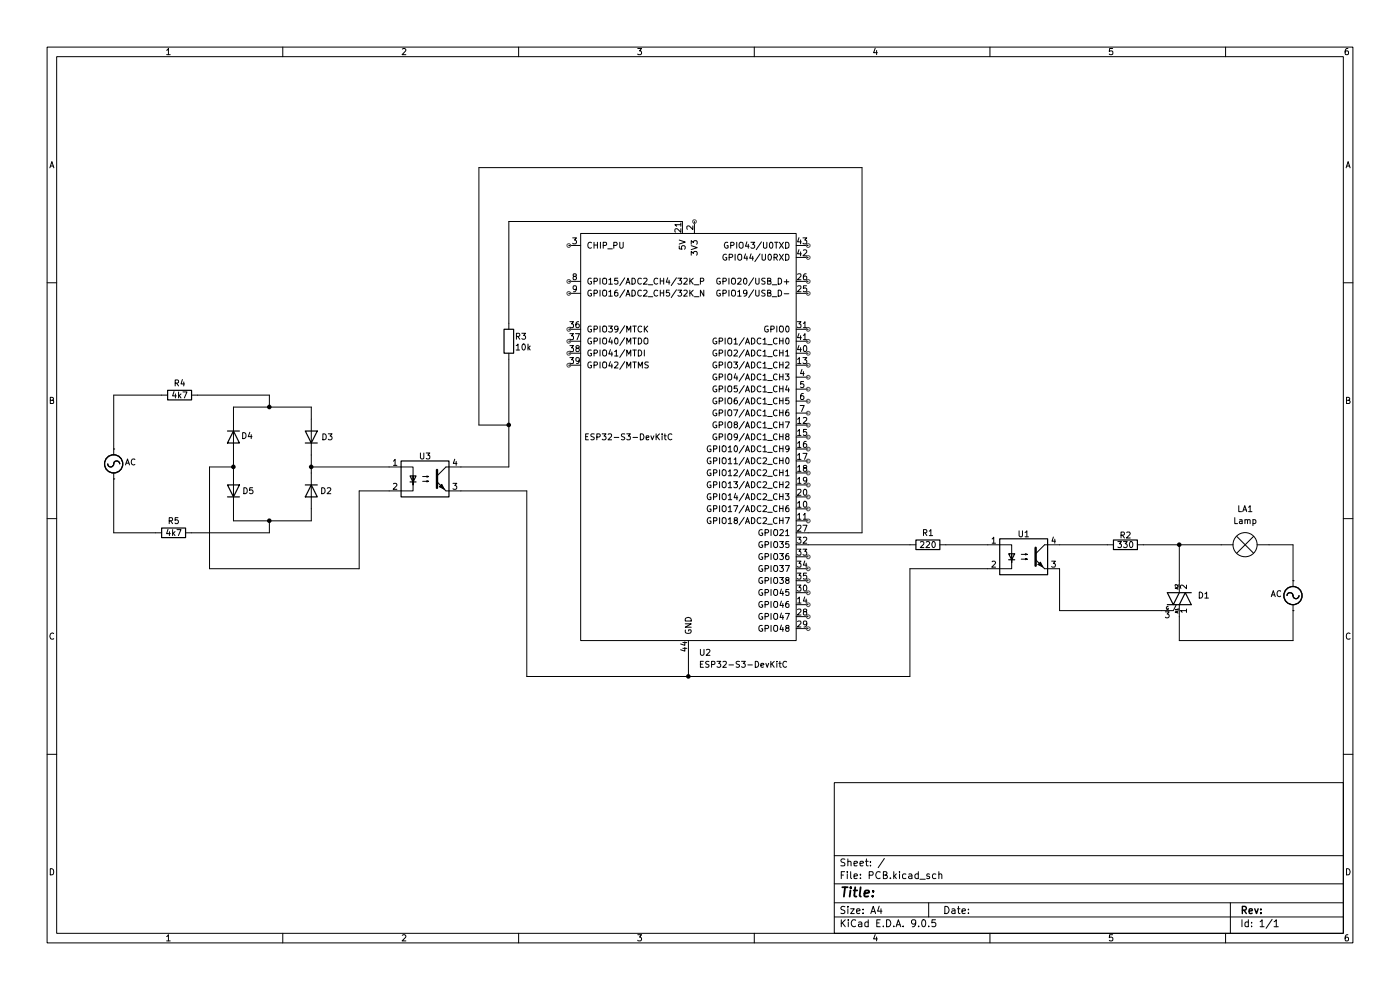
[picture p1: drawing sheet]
(kicad_sch
 (version 20250114)
 (generator "eeschema")
 (generator_version "9.0")
 (paper "A4")
 (lib_symbols
  (symbol "Device:Lamp"
   (pin_numbers (hide yes))
   (pin_names
    (offset 0.0254) (hide yes)) (exclude_from_sim no) (in_bom yes) (on_board yes)
   (property "Reference" "LA" (at 0.635 3.81 0) (effects (font (size 1.27 1.27)) (justify left)))
   (property "Value" "Lamp" (at 0.635 -3.81 0) (effects (font (size 1.27 1.27)) (justify left)))
   (property "Footprint" "" (at 0 2.54 90) (effects (font (size 1.27 1.27)) (hide yes)))
   (property "Datasheet" "~" (at 0 2.54 90) (effects (font (size 1.27 1.27)) (hide yes)))
   (property "Description" "Lamp" (at 0 0 0) (effects (font (size 1.27 1.27)) (hide yes)))
   (symbol "Lamp_0_1"
    (polyline (pts (xy -1.778 1.778) (xy 1.778 -1.778)) (stroke (width 0) (type default)) (fill (type none)))
    (circle (center 0 0) (radius 2.54) (stroke (width 0) (type default)) (fill (type none)))
    (polyline (pts (xy 1.778 1.778) (xy -1.778 -1.778)) (stroke (width 0) (type default)) (fill (type none))))
   (symbol "Lamp_1_1"
    (pin passive line (at 0 5.08 270) (length 2.54) (name "+" (effects (font (size 1.27 1.27)))) (number "2" (effects (font (size 1.27 1.27)))))
    (pin passive line (at 0 -5.08 90) (length 2.54) (name "-" (effects (font (size 1.27 1.27)))) (number "1" (effects (font (size 1.27 1.27))))))
   (embedded_fonts no))
  (symbol "Device:R"
   (pin_numbers (hide yes))
   (pin_names
    (offset 0)) (exclude_from_sim no) (in_bom yes) (on_board yes)
   (property "Reference" "R" (at 2.032 0 90) (effects (font (size 1.27 1.27))))
   (property "Value" "R" (at 0 0 90) (effects (font (size 1.27 1.27))))
   (property "Footprint" "" (at -1.778 0 90) (effects (font (size 1.27 1.27)) (hide yes)))
   (property "Datasheet" "~" (at 0 0 0) (effects (font (size 1.27 1.27)) (hide yes)))
   (property "Description" "Resistor" (at 0 0 0) (effects (font (size 1.27 1.27)) (hide yes)))
   (symbol "R_0_1"
    (rectangle (start -1.016 -2.54) (end 1.016 2.54) (stroke (width 0.254) (type default)) (fill (type none))))
   (symbol "R_1_1"
    (pin passive line (at 0 3.81 270) (length 1.27) (name "~" (effects (font (size 1.27 1.27)))) (number "1" (effects (font (size 1.27 1.27)))))
    (pin passive line (at 0 -3.81 90) (length 1.27) (name "~" (effects (font (size 1.27 1.27)))) (number "2" (effects (font (size 1.27 1.27))))))
   (embedded_fonts no))
  (symbol "Diode:1N4004"
   (pin_numbers (hide yes))
   (pin_names (hide yes)) (exclude_from_sim no) (in_bom yes) (on_board yes)
   (property "Reference" "D" (at 0 2.54 0) (effects (font (size 1.27 1.27))))
   (property "Value" "1N4004" (at 0 -2.54 0) (effects (font (size 1.27 1.27))))
   (property "Footprint" "Diode_THT:D_DO-41_SOD81_P10.16mm_Horizontal" (at 0 -4.445 0) (effects (font (size 1.27 1.27)) (hide yes)))
   (property "Datasheet" "http://www.vishay.com/docs/88503/1n4001.pdf" (at 0 0 0) (effects (font (size 1.27 1.27)) (hide yes)))
   (property "Description" "400V 1A General Purpose Rectifier Diode, DO-41" (at 0 0 0) (effects (font (size 1.27 1.27)) (hide yes)))
   (property "Sim.Device" "D" (at 0 0 0) (effects (font (size 1.27 1.27)) (hide yes)))
   (property "Sim.Pins" "1=K 2=A" (at 0 0 0) (effects (font (size 1.27 1.27)) (hide yes)))
   (symbol "1N4004_0_1"
    (polyline (pts (xy -1.27 1.27) (xy -1.27 -1.27)) (stroke (width 0.254) (type default)) (fill (type none)))
    (polyline (pts (xy 1.27 1.27) (xy 1.27 -1.27) (xy -1.27 0) (xy 1.27 1.27)) (stroke (width 0.254) (type default)) (fill (type none)))
    (polyline (pts (xy 1.27 0) (xy -1.27 0)) (stroke (width 0) (type default)) (fill (type none))))
   (symbol "1N4004_1_1"
    (pin passive line (at -3.81 0 0) (length 2.54) (name "K" (effects (font (size 1.27 1.27)))) (number "1" (effects (font (size 1.27 1.27)))))
    (pin passive line (at 3.81 0 180) (length 2.54) (name "A" (effects (font (size 1.27 1.27)))) (number "2" (effects (font (size 1.27 1.27))))))
   (embedded_fonts no))
  (symbol "Isolator:Optocoupler_DC_PhotoNPN_AKEC" (exclude_from_sim no) (in_bom yes) (on_board yes)
   (property "Reference" "U" (at -5.08 5.08 0) (effects (font (size 1.27 1.27)) (justify left)))
   (property "Value" "Optocoupler_DC_PhotoNPN_AKEC" (at 0 5.08 0) (effects (font (size 1.27 1.27)) (justify left)))
   (property "Footprint" "" (at -5.08 -5.08 0) (effects (font (size 1.27 1.27)
    (italic yes)) (justify left) (hide yes)))
   (property "Datasheet" "~" (at 0 0 0) (effects (font (size 1.27 1.27)) (justify left) (hide yes)))
   (property "Description" "Generic DC optocoupler with NPN phototransistor output, pins order: anode/cathode/emitter/collector" (at 0 0 0) (effects (font (size 1.27 1.27)) (hide yes)))
   (symbol "Optocoupler_DC_PhotoNPN_AKEC_0_1"
    (rectangle (start -5.08 3.81) (end 5.08 -3.81) (stroke (width 0.254) (type default)) (fill (type background)))
    (polyline (pts (xy -5.08 2.54) (xy -2.54 2.54) (xy -2.54 -1.27) (xy -2.54 0.635)) (stroke (width 0) (type default)) (fill (type none)))
    (polyline (pts (xy -3.175 -0.635) (xy -1.905 -0.635)) (stroke (width 0.254) (type default)) (fill (type none)))
    (polyline (pts (xy -2.54 -0.635) (xy -2.54 -2.54) (xy -5.08 -2.54)) (stroke (width 0) (type default)) (fill (type none)))
    (polyline (pts (xy -2.54 -0.635) (xy -3.175 0.635) (xy -1.905 0.635) (xy -2.54 -0.635)) (stroke (width 0.254) (type default)) (fill (type none)))
    (polyline (pts (xy -0.508 0.508) (xy 0.762 0.508) (xy 0.381 0.381) (xy 0.381 0.635) (xy 0.762 0.508)) (stroke (width 0) (type default)) (fill (type none)))
    (polyline (pts (xy -0.508 -0.508) (xy 0.762 -0.508) (xy 0.381 -0.635) (xy 0.381 -0.381) (xy 0.762 -0.508)) (stroke (width 0) (type default)) (fill (type none)))
    (polyline (pts (xy 2.54 1.905) (xy 2.54 -1.905)) (stroke (width 0.508) (type default)) (fill (type none)))
    (polyline (pts (xy 2.54 0.635) (xy 4.445 2.54)) (stroke (width 0) (type default)) (fill (type none)))
    (polyline (pts (xy 3.048 -1.651) (xy 3.556 -1.143) (xy 4.064 -2.159) (xy 3.048 -1.651)) (stroke (width 0) (type default)) (fill (type outline)))
    (polyline (pts (xy 4.445 2.54) (xy 5.08 2.54)) (stroke (width 0) (type default)) (fill (type none)))
    (polyline (pts (xy 4.445 -2.54) (xy 2.54 -0.635)) (stroke (width 0) (type default)) (fill (type outline)))
    (polyline (pts (xy 4.445 -2.54) (xy 5.08 -2.54)) (stroke (width 0) (type default)) (fill (type none))))
   (symbol "Optocoupler_DC_PhotoNPN_AKEC_1_1"
    (pin passive line (at -7.62 2.54 0) (length 2.54) (name "~" (effects (font (size 1.27 1.27)))) (number "1" (effects (font (size 1.27 1.27)))))
    (pin passive line (at -7.62 -2.54 0) (length 2.54) (name "~" (effects (font (size 1.27 1.27)))) (number "2" (effects (font (size 1.27 1.27)))))
    (pin passive line (at 7.62 2.54 180) (length 2.54) (name "~" (effects (font (size 1.27 1.27)))) (number "4" (effects (font (size 1.27 1.27)))))
    (pin passive line (at 7.62 -2.54 180) (length 2.54) (name "~" (effects (font (size 1.27 1.27)))) (number "3" (effects (font (size 1.27 1.27))))))
   (embedded_fonts no))
  (symbol "PCM_Espressif:ESP32-S3-DevKitC"
   (pin_names
    (offset 1.016)) (exclude_from_sim no) (in_bom yes) (on_board yes)
   (property "Reference" "U" (at -22.86 48.26 0) (effects (font (size 1.27 1.27)) (justify left)))
   (property "Value" "ESP32-S3-DevKitC" (at -22.86 45.72 0) (effects (font (size 1.27 1.27)) (justify left)))
   (property "Footprint" "PCM_Espressif:ESP32-S3-DevKitC" (at 0 -57.15 0) (effects (font (size 1.27 1.27)) (hide yes)))
   (property "Datasheet" "" (at -59.69 -2.54 0) (effects (font (size 1.27 1.27)) (hide yes)))
   (property "Description" "ESP32-S3-DevKitC" (at 0 0 0) (effects (font (size 1.27 1.27)) (hide yes)))
   (symbol "ESP32-S3-DevKitC_0_0"
    (text "ESP32-S3-DevKitC" (at -12.7 0 0) (effects (font (size 1.27 1.27))))
    (pin bidirectional line (at -25.4 15.24 0) (length 2.54) (name "GPIO42/MTMS" (effects (font (size 1.27 1.27)))) (number "39" (effects (font (size 1.27 1.27)))))
    (pin power_in line (at 0 -45.72 90) (length 2.54) (name "GND" (effects (font (size 1.27 1.27)))) (number "44" (effects (font (size 1.27 1.27)))))
    (pin bidirectional line (at 25.4 40.64 180) (length 2.54) (name "GPIO43/U0TXD" (effects (font (size 1.27 1.27)))) (number "43" (effects (font (size 1.27 1.27)))))
    (pin bidirectional line (at 25.4 38.1 180) (length 2.54) (name "GPIO44/U0RXD" (effects (font (size 1.27 1.27)))) (number "42" (effects (font (size 1.27 1.27)))))
    (pin bidirectional line (at 25.4 20.32 180) (length 2.54) (name "GPIO1/ADC1_CH0" (effects (font (size 1.27 1.27)))) (number "41" (effects (font (size 1.27 1.27)))))
    (pin bidirectional line (at 25.4 17.78 180) (length 2.54) (name "GPIO2/ADC1_CH1" (effects (font (size 1.27 1.27)))) (number "40" (effects (font (size 1.27 1.27)))))
    (pin bidirectional line (at 25.4 -10.16 180) (length 2.54) (name "GPIO13/ADC2_CH2" (effects (font (size 1.27 1.27)))) (number "19" (effects (font (size 1.27 1.27)))))
    (pin bidirectional line (at 25.4 -35.56 180) (length 2.54) (name "GPIO46" (effects (font (size 1.27 1.27)))) (number "14" (effects (font (size 1.27 1.27))))))
   (symbol "ESP32-S3-DevKitC_0_1"
    (rectangle (start -22.86 43.18) (end 22.86 -43.18) (stroke (width 0) (type default)) (fill (type background)))
    (pin power_in line (at 1.27 45.72 270) (length 2.54) (name "3V3" (effects (font (size 1.27 1.27)))) (number "2" (effects (font (size 1.27 1.27))))))
   (symbol "ESP32-S3-DevKitC_1_1"
    (pin input line (at -25.4 40.64 0) (length 2.54) (name "CHIP_PU" (effects (font (size 1.27 1.27)))) (number "3" (effects (font (size 1.27 1.27)))))
    (pin bidirectional line (at -25.4 33.02 0) (length 2.54) (name "GPIO15/ADC2_CH4/32K_P" (effects (font (size 1.27 1.27)))) (number "8" (effects (font (size 1.27 1.27)))))
    (pin bidirectional line (at -25.4 30.48 0) (length 2.54) (name "GPIO16/ADC2_CH5/32K_N" (effects (font (size 1.27 1.27)))) (number "9" (effects (font (size 1.27 1.27)))))
    (pin bidirectional line (at -25.4 22.86 0) (length 2.54) (name "GPIO39/MTCK" (effects (font (size 1.27 1.27)))) (number "36" (effects (font (size 1.27 1.27)))))
    (pin bidirectional line (at -25.4 20.32 0) (length 2.54) (name "GPIO40/MTDO" (effects (font (size 1.27 1.27)))) (number "37" (effects (font (size 1.27 1.27)))))
    (pin bidirectional line (at -25.4 17.78 0) (length 2.54) (name "GPIO41/MTDI" (effects (font (size 1.27 1.27)))) (number "38" (effects (font (size 1.27 1.27)))))
    (pin power_in line (at -1.27 45.72 270) (length 2.54) (name "5V" (effects (font (size 1.27 1.27)))) (number "21" (effects (font (size 1.27 1.27)))))
    (pin passive line (at 0 -45.72 90) (length 2.54) (hide yes) (name "GND" (effects (font (size 1.27 1.27)))) (number "22" (effects (font (size 1.27 1.27)))))
    (pin passive line (at 0 -45.72 90) (length 2.54) (hide yes) (name "GND" (effects (font (size 1.27 1.27)))) (number "23" (effects (font (size 1.27 1.27)))))
    (pin passive line (at 0 -45.72 90) (length 2.54) (hide yes) (name "GND" (effects (font (size 1.27 1.27)))) (number "24" (effects (font (size 1.27 1.27)))))
    (pin passive line (at 1.27 45.72 270) (length 2.54) (hide yes) (name "3V3" (effects (font (size 1.27 1.27)))) (number "1" (effects (font (size 1.27 1.27)))))
    (pin bidirectional line (at 25.4 33.02 180) (length 2.54) (name "GPIO20/USB_D+" (effects (font (size 1.27 1.27)))) (number "26" (effects (font (size 1.27 1.27)))))
    (pin bidirectional line (at 25.4 30.48 180) (length 2.54) (name "GPIO19/USB_D-" (effects (font (size 1.27 1.27)))) (number "25" (effects (font (size 1.27 1.27)))))
    (pin bidirectional line (at 25.4 22.86 180) (length 2.54) (name "GPIO0" (effects (font (size 1.27 1.27)))) (number "31" (effects (font (size 1.27 1.27)))))
    (pin bidirectional line (at 25.4 15.24 180) (length 2.54) (name "GPIO3/ADC1_CH2" (effects (font (size 1.27 1.27)))) (number "13" (effects (font (size 1.27 1.27)))))
    (pin bidirectional line (at 25.4 12.7 180) (length 2.54) (name "GPIO4/ADC1_CH3" (effects (font (size 1.27 1.27)))) (number "4" (effects (font (size 1.27 1.27)))))
    (pin bidirectional line (at 25.4 10.16 180) (length 2.54) (name "GPIO5/ADC1_CH4" (effects (font (size 1.27 1.27)))) (number "5" (effects (font (size 1.27 1.27)))))
    (pin bidirectional line (at 25.4 7.62 180) (length 2.54) (name "GPIO6/ADC1_CH5" (effects (font (size 1.27 1.27)))) (number "6" (effects (font (size 1.27 1.27)))))
    (pin bidirectional line (at 25.4 5.08 180) (length 2.54) (name "GPIO7/ADC1_CH6" (effects (font (size 1.27 1.27)))) (number "7" (effects (font (size 1.27 1.27)))))
    (pin bidirectional line (at 25.4 2.54 180) (length 2.54) (name "GPIO8/ADC1_CH7" (effects (font (size 1.27 1.27)))) (number "12" (effects (font (size 1.27 1.27)))))
    (pin bidirectional line (at 25.4 0 180) (length 2.54) (name "GPIO9/ADC1_CH8" (effects (font (size 1.27 1.27)))) (number "15" (effects (font (size 1.27 1.27)))))
    (pin bidirectional line (at 25.4 -2.54 180) (length 2.54) (name "GPIO10/ADC1_CH9" (effects (font (size 1.27 1.27)))) (number "16" (effects (font (size 1.27 1.27)))))
    (pin bidirectional line (at 25.4 -5.08 180) (length 2.54) (name "GPIO11/ADC2_CH0" (effects (font (size 1.27 1.27)))) (number "17" (effects (font (size 1.27 1.27)))))
    (pin bidirectional line (at 25.4 -7.62 180) (length 2.54) (name "GPIO12/ADC2_CH1" (effects (font (size 1.27 1.27)))) (number "18" (effects (font (size 1.27 1.27)))))
    (pin bidirectional line (at 25.4 -12.7 180) (length 2.54) (name "GPIO14/ADC2_CH3" (effects (font (size 1.27 1.27)))) (number "20" (effects (font (size 1.27 1.27)))))
    (pin bidirectional line (at 25.4 -15.24 180) (length 2.54) (name "GPIO17/ADC2_CH6" (effects (font (size 1.27 1.27)))) (number "10" (effects (font (size 1.27 1.27)))))
    (pin bidirectional line (at 25.4 -17.78 180) (length 2.54) (name "GPIO18/ADC2_CH7" (effects (font (size 1.27 1.27)))) (number "11" (effects (font (size 1.27 1.27)))))
    (pin bidirectional line (at 25.4 -20.32 180) (length 2.54) (name "GPIO21" (effects (font (size 1.27 1.27)))) (number "27" (effects (font (size 1.27 1.27)))))
    (pin bidirectional line (at 25.4 -22.86 180) (length 2.54) (name "GPIO35" (effects (font (size 1.27 1.27)))) (number "32" (effects (font (size 1.27 1.27)))))
    (pin bidirectional line (at 25.4 -25.4 180) (length 2.54) (name "GPIO36" (effects (font (size 1.27 1.27)))) (number "33" (effects (font (size 1.27 1.27)))))
    (pin bidirectional line (at 25.4 -27.94 180) (length 2.54) (name "GPIO37" (effects (font (size 1.27 1.27)))) (number "34" (effects (font (size 1.27 1.27)))))
    (pin bidirectional line (at 25.4 -30.48 180) (length 2.54) (name "GPIO38" (effects (font (size 1.27 1.27)))) (number "35" (effects (font (size 1.27 1.27)))))
    (pin bidirectional line (at 25.4 -33.02 180) (length 2.54) (name "GPIO45" (effects (font (size 1.27 1.27)))) (number "30" (effects (font (size 1.27 1.27)))))
    (pin bidirectional line (at 25.4 -38.1 180) (length 2.54) (name "GPIO47" (effects (font (size 1.27 1.27)))) (number "28" (effects (font (size 1.27 1.27)))))
    (pin bidirectional line (at 25.4 -40.64 180) (length 2.54) (name "GPIO48" (effects (font (size 1.27 1.27)))) (number "29" (effects (font (size 1.27 1.27))))))
   (embedded_fonts no))
  (symbol "Triac_Thyristor:Generic_Triac_A1A2G"
   (pin_names
    (offset 0)) (exclude_from_sim no) (in_bom yes) (on_board yes)
   (property "Reference" "D" (at 3.175 0.635 0) (effects (font (size 1.27 1.27)) (justify left)))
   (property "Value" "Generic_Triac_A1A2G" (at 3.175 -1.27 0) (effects (font (size 1.27 1.27)) (justify left)))
   (property "Footprint" "" (at 1.905 0.635 90) (effects (font (size 1.27 1.27)) (hide yes)))
   (property "Datasheet" "~" (at 0 0 90) (effects (font (size 1.27 1.27)) (hide yes)))
   (property "Description" "Triode for alternating current, anode1/anode2/gate" (at 0 0 0) (effects (font (size 1.27 1.27)) (hide yes)))
   (symbol "Generic_Triac_A1A2G_0_1"
    (polyline (pts (xy -2.54 1.27) (xy 2.54 1.27)) (stroke (width 0.254) (type default)) (fill (type none)))
    (polyline (pts (xy -2.54 1.27) (xy -1.27 -1.27) (xy 0 1.27)) (stroke (width 0.254) (type default)) (fill (type none)))
    (polyline (pts (xy -2.54 -1.27) (xy 2.54 -1.27)) (stroke (width 0.254) (type default)) (fill (type none)))
    (polyline (pts (xy -1.27 -2.54) (xy -0.635 -1.27)) (stroke (width 0) (type default)) (fill (type none)))
    (polyline (pts (xy 0 -1.27) (xy 1.27 1.27) (xy 2.54 -1.27)) (stroke (width 0.254) (type default)) (fill (type none))))
   (symbol "Generic_Triac_A1A2G_1_1"
    (pin input line (at -3.81 -2.54 0) (length 2.54) (name "G" (effects (font (size 0.635 0.635)))) (number "3" (effects (font (size 1.27 1.27)))))
    (pin passive line (at 0 3.81 270) (length 2.54) (name "A2" (effects (font (size 0.635 0.635)))) (number "2" (effects (font (size 1.27 1.27)))))
    (pin passive line (at 0 -3.81 90) (length 2.54) (name "A1" (effects (font (size 0.635 0.635)))) (number "1" (effects (font (size 1.27 1.27))))))
   (embedded_fonts no))
  (symbol "power:AC"
   (power)
   (pin_numbers (hide yes))
   (pin_names
    (offset 0) (hide yes)) (exclude_from_sim no) (in_bom yes) (on_board yes)
   (property "Reference" "#PWR" (at 0 -2.54 0) (effects (font (size 1.27 1.27)) (hide yes)))
   (property "Value" "AC" (at 0 6.35 0) (effects (font (size 1.27 1.27))))
   (property "Footprint" "" (at 0 0 0) (effects (font (size 1.27 1.27)) (hide yes)))
   (property "Datasheet" "" (at 0 0 0) (effects (font (size 1.27 1.27)) (hide yes)))
   (property "Description" "Power symbol creates a global label with name \"AC\"" (at 0 0 0) (effects (font (size 1.27 1.27)) (hide yes)))
   (symbol "AC_0_1"
    (arc (start -1.27 3.175) (mid -0.635 3.8073) (end 0 3.175) (stroke (width 0.254) (type default)) (fill (type none)))
    (circle (center 0 3.175) (radius 1.905) (stroke (width 0.254) (type default)) (fill (type none)))
    (polyline (pts (xy 0 0) (xy 0 1.27)) (stroke (width 0) (type default)) (fill (type none)))
    (arc (start 1.27 3.175) (mid 0.635 2.5427) (end 0 3.175) (stroke (width 0.254) (type default)) (fill (type none))))
   (symbol "AC_1_1"
    (pin power_in line (at 0 0 90) (length 0) (name "~" (effects (font (size 1.27 1.27)))) (number "1" (effects (font (size 1.27 1.27))))))
   (embedded_fonts no)))
 (junction
  (at 146.05 143.51)
  (diameter 0)
  (color 0 0 0 0))
 (junction
  (at 250.19 115.57)
  (diameter 0)
  (color 0 0 0 0))
 (junction
  (at 57.15 110.49)
  (diameter 0)
  (color 0 0 0 0))
 (junction
  (at 107.95 90.17)
  (diameter 0)
  (color 0 0 0 0))
 (junction
  (at 66.04 99.06)
  (diameter 0)
  (color 0 0 0 0))
 (junction
  (at 57.15 86.36)
  (diameter 0)
  (color 0 0 0 0))
 (junction
  (at 49.53 99.06)
  (diameter 0)
  (color 0 0 0 0))
 (wire
  (pts (xy 49.53 110.49) (xy 57.15 110.49))
  (stroke (width 0) (type default)))
 (wire
  (pts (xy 107.95 76.2) (xy 107.95 90.17))
  (stroke (width 0) (type default)))
 (wire
  (pts (xy 250.19 115.57) (xy 250.19 123.19))
  (stroke (width 0) (type default)))
 (wire
  (pts (xy 24.13 95.25) (xy 24.13 83.82))
  (stroke (width 0) (type default)))
 (wire
  (pts (xy 144.78 46.99) (xy 107.95 46.99))
  (stroke (width 0) (type default)))
 (wire
  (pts (xy 242.57 115.57) (xy 250.19 115.57))
  (stroke (width 0) (type default)))
 (wire
  (pts (xy 193.04 120.65) (xy 209.55 120.65))
  (stroke (width 0) (type default)))
 (wire
  (pts (xy 274.32 115.57) (xy 274.32 123.19))
  (stroke (width 0) (type default)))
 (wire
  (pts (xy 171.45 115.57) (xy 193.04 115.57))
  (stroke (width 0) (type default)))
 (wire
  (pts (xy 57.15 113.03) (xy 40.64 113.03))
  (stroke (width 0) (type default)))
 (wire
  (pts (xy 57.15 110.49) (xy 66.04 110.49))
  (stroke (width 0) (type default)))
 (wire
  (pts (xy 66.04 110.49) (xy 66.04 107.95))
  (stroke (width 0) (type default)))
 (wire
  (pts (xy 24.13 113.03) (xy 33.02 113.03))
  (stroke (width 0) (type default)))
 (wire
  (pts (xy 49.53 99.06) (xy 49.53 96.52))
  (stroke (width 0) (type default)))
 (wire
  (pts (xy 76.2 104.14) (xy 76.2 120.65))
  (stroke (width 0) (type default)))
 (wire
  (pts (xy 66.04 99.06) (xy 66.04 100.33))
  (stroke (width 0) (type default)))
 (wire
  (pts (xy 111.76 143.51) (xy 146.05 143.51))
  (stroke (width 0) (type default)))
 (wire
  (pts (xy 107.95 46.99) (xy 107.95 68.58))
  (stroke (width 0) (type default)))
 (wire
  (pts (xy 200.66 115.57) (xy 209.55 115.57))
  (stroke (width 0) (type default)))
 (wire
  (pts (xy 76.2 120.65) (xy 44.45 120.65))
  (stroke (width 0) (type default)))
 (wire
  (pts (xy 66.04 86.36) (xy 57.15 86.36))
  (stroke (width 0) (type default)))
 (wire
  (pts (xy 146.05 143.51) (xy 146.05 138.43))
  (stroke (width 0) (type default)))
 (wire
  (pts (xy 193.04 120.65) (xy 193.04 143.51))
  (stroke (width 0) (type default)))
 (wire
  (pts (xy 44.45 99.06) (xy 49.53 99.06))
  (stroke (width 0) (type default)))
 (wire
  (pts (xy 246.38 129.54) (xy 224.79 129.54))
  (stroke (width 0) (type default)))
 (wire
  (pts (xy 101.6 35.56) (xy 101.6 90.17))
  (stroke (width 0) (type default)))
 (wire
  (pts (xy 24.13 101.6) (xy 24.13 113.03))
  (stroke (width 0) (type default)))
 (wire
  (pts (xy 269.24 115.57) (xy 274.32 115.57))
  (stroke (width 0) (type default)))
 (wire
  (pts (xy 57.15 83.82) (xy 41.91 83.82))
  (stroke (width 0) (type default)))
 (wire
  (pts (xy 259.08 115.57) (xy 250.19 115.57))
  (stroke (width 0) (type default)))
 (wire
  (pts (xy 101.6 90.17) (xy 107.95 90.17))
  (stroke (width 0) (type default)))
 (wire
  (pts (xy 66.04 96.52) (xy 66.04 99.06))
  (stroke (width 0) (type default)))
 (wire
  (pts (xy 49.53 107.95) (xy 49.53 110.49))
  (stroke (width 0) (type default)))
 (wire
  (pts (xy 57.15 83.82) (xy 57.15 86.36))
  (stroke (width 0) (type default)))
 (wire
  (pts (xy 250.19 135.89) (xy 274.32 135.89))
  (stroke (width 0) (type default)))
 (wire
  (pts (xy 224.79 115.57) (xy 234.95 115.57))
  (stroke (width 0) (type default)))
 (wire
  (pts (xy 44.45 120.65) (xy 44.45 99.06))
  (stroke (width 0) (type default)))
 (wire
  (pts (xy 82.55 104.14) (xy 76.2 104.14))
  (stroke (width 0) (type default)))
 (wire
  (pts (xy 111.76 104.14) (xy 111.76 143.51))
  (stroke (width 0) (type default)))
 (wire
  (pts (xy 66.04 99.06) (xy 82.55 99.06))
  (stroke (width 0) (type default)))
 (wire
  (pts (xy 171.45 113.03) (xy 182.88 113.03))
  (stroke (width 0) (type default)))
 (wire
  (pts (xy 107.95 90.17) (xy 107.95 99.06))
  (stroke (width 0) (type default)))
 (wire
  (pts (xy 250.19 130.81) (xy 250.19 135.89))
  (stroke (width 0) (type default)))
 (wire
  (pts (xy 24.13 83.82) (xy 34.29 83.82))
  (stroke (width 0) (type default)))
 (wire
  (pts (xy 182.88 35.56) (xy 182.88 113.03))
  (stroke (width 0) (type default)))
 (wire
  (pts (xy 66.04 88.9) (xy 66.04 86.36))
  (stroke (width 0) (type default)))
 (wire
  (pts (xy 49.53 86.36) (xy 49.53 88.9))
  (stroke (width 0) (type default)))
 (wire
  (pts (xy 57.15 113.03) (xy 57.15 110.49))
  (stroke (width 0) (type default)))
 (wire
  (pts (xy 97.79 99.06) (xy 107.95 99.06))
  (stroke (width 0) (type default)))
 (wire
  (pts (xy 224.79 129.54) (xy 224.79 120.65))
  (stroke (width 0) (type default)))
 (wire
  (pts (xy 182.88 35.56) (xy 101.6 35.56))
  (stroke (width 0) (type default)))
 (wire
  (pts (xy 146.05 143.51) (xy 193.04 143.51))
  (stroke (width 0) (type default)))
 (wire
  (pts (xy 49.53 100.33) (xy 49.53 99.06))
  (stroke (width 0) (type default)))
 (wire
  (pts (xy 97.79 104.14) (xy 111.76 104.14))
  (stroke (width 0) (type default)))
 (wire
  (pts (xy 57.15 86.36) (xy 49.53 86.36))
  (stroke (width 0) (type default)))
 (wire
  (pts (xy 274.32 129.54) (xy 274.32 135.89))
  (stroke (width 0) (type default)))
 (symbol
  (lib_id "Diode:1N4004")
  (at 49.53 104.14 270)
  (mirror x)
  (unit 1)
  (exclude_from_sim no)
  (in_bom yes)
  (on_board yes)
  (dnp no)
  (property "Reference" "D5" (at 51.308 104.14 90) (effects (font (size 1.27 1.27)) (justify left)))
  (property "Value" "1N4004" (at 52.07 102.8701 90) (effects (font (size 1.27 1.27)) (justify left) (hide yes)))
  (property "Footprint" "Diode_THT:D_DO-41_SOD81_P10.16mm_Horizontal" (at 45.085 104.14 0) (effects (font (size 1.27 1.27)) (hide yes)))
  (property "Datasheet" "http://www.vishay.com/docs/88503/1n4001.pdf" (at 49.53 104.14 0) (effects (font (size 1.27 1.27)) (hide yes)))
  (property "Description" "400V 1A General Purpose Rectifier Diode, DO-41" (at 49.53 104.14 0) (effects (font (size 1.27 1.27)) (hide yes)))
  (property "Sim.Device" "D" (at 49.53 104.14 0) (effects (font (size 1.27 1.27)) (hide yes)))
  (property "Sim.Pins" "1=K 2=A" (at 49.53 104.14 0) (effects (font (size 1.27 1.27)) (hide yes)))
  (pin "2")
  (pin "1"))
 (symbol
  (lib_id "Device:R")
  (at 38.1 83.82 270)
  (mirror x)
  (unit 1)
  (exclude_from_sim no)
  (in_bom yes)
  (on_board yes)
  (dnp no)
  (property "Reference" "R4" (at 38.1 81.28 90) (effects (font (size 1.27 1.27))))
  (property "Value" "4k7" (at 38.1 83.82 90) (effects (font (size 1.27 1.27))))
  (property "Footprint" "" (at 38.1 85.598 90) (effects (font (size 1.27 1.27)) (hide yes)))
  (property "Datasheet" "~" (at 38.1 83.82 0) (effects (font (size 1.27 1.27)) (hide yes)))
  (property "Description" "Resistor" (at 38.1 83.82 0) (effects (font (size 1.27 1.27)) (hide yes)))
  (pin "2")
  (pin "1"))
 (symbol
  (lib_id "power:AC")
  (at 24.13 101.6 0)
  (mirror y)
  (unit 1)
  (exclude_from_sim no)
  (in_bom no)
  (on_board yes)
  (dnp no)
  (property "Reference" "#PWR02" (at 24.13 104.14 0) (effects (font (size 1.27 1.27)) (hide yes)))
  (property "Value" "AC" (at 27.686 98.044 0) (effects (font (size 1.27 1.27))))
  (property "Footprint" "" (at 24.13 101.6 0) (effects (font (size 1.27 1.27)) (hide yes)))
  (property "Datasheet" "" (at 24.13 101.6 0) (effects (font (size 1.27 1.27)) (hide yes)))
  (property "Description" "Power symbol creates a global label with name \"AC\"" (at 24.13 101.6 0) (effects (font (size 1.27 1.27)) (hide yes)))
  (pin "1"))
 (symbol
  (lib_id "Isolator:Optocoupler_DC_PhotoNPN_AKEC")
  (at 90.17 101.6 0)
  (unit 1)
  (exclude_from_sim no)
  (in_bom yes)
  (on_board yes)
  (dnp no)
  (property "Reference" "U3" (at 90.17 96.774 0) (effects (font (size 1.27 1.27))))
  (property "Value" "Optocoupler_DC_PhotoNPN_AKEC" (at 90.17 95.25 0) (effects (font (size 1.27 1.27)) (hide yes)))
  (property "Footprint" "" (at 85.09 106.68 0) (effects (font (size 1.27 1.27)
    (italic yes)) (justify left) (hide yes)))
  (property "Datasheet" "~" (at 90.17 101.6 0) (effects (font (size 1.27 1.27)) (justify left) (hide yes)))
  (property "Description" "Generic DC optocoupler with NPN phototransistor output, pins order: anode/cathode/emitter/collector" (at 90.17 101.6 0) (effects (font (size 1.27 1.27)) (hide yes)))
  (pin "2")
  (pin "4")
  (pin "1")
  (pin "3"))
 (symbol
  (lib_id "power:AC")
  (at 24.13 95.25 0)
  (mirror x)
  (unit 1)
  (exclude_from_sim no)
  (in_bom no)
  (on_board yes)
  (dnp no)
  (fields_autoplaced yes)
  (property "Reference" "#PWR03" (at 24.13 92.71 0) (effects (font (size 1.27 1.27)) (hide yes)))
  (property "Value" "AC" (at 24.13 102.87 0) (effects (font (size 1.27 1.27)) (hide yes)))
  (property "Footprint" "" (at 24.13 95.25 0) (effects (font (size 1.27 1.27)) (hide yes)))
  (property "Datasheet" "" (at 24.13 95.25 0) (effects (font (size 1.27 1.27)) (hide yes)))
  (property "Description" "Power symbol creates a global label with name \"AC\"" (at 24.13 95.25 0) (effects (font (size 1.27 1.27)) (hide yes)))
  (pin "1"))
 (symbol
  (lib_id "Device:R")
  (at 196.85 115.57 90)
  (unit 1)
  (exclude_from_sim no)
  (in_bom yes)
  (on_board yes)
  (dnp no)
  (property "Reference" "R1" (at 196.85 113.03 90) (effects (font (size 1.27 1.27))))
  (property "Value" "220" (at 196.85 115.57 90) (effects (font (size 1.27 1.27))))
  (property "Footprint" "" (at 196.85 117.348 90) (effects (font (size 1.27 1.27)) (hide yes)))
  (property "Datasheet" "~" (at 196.85 115.57 0) (effects (font (size 1.27 1.27)) (hide yes)))
  (property "Description" "Resistor" (at 196.85 115.57 0) (effects (font (size 1.27 1.27)) (hide yes)))
  (pin "2")
  (pin "1"))
 (symbol
  (lib_id "Diode:1N4004")
  (at 66.04 104.14 90)
  (mirror x)
  (unit 1)
  (exclude_from_sim no)
  (in_bom yes)
  (on_board yes)
  (dnp no)
  (property "Reference" "D2" (at 67.818 104.14 90) (effects (font (size 1.27 1.27)) (justify right)))
  (property "Value" "1N4004" (at 68.58 102.8701 90) (effects (font (size 1.27 1.27)) (justify right) (hide yes)))
  (property "Footprint" "Diode_THT:D_DO-41_SOD81_P10.16mm_Horizontal" (at 70.485 104.14 0) (effects (font (size 1.27 1.27)) (hide yes)))
  (property "Datasheet" "http://www.vishay.com/docs/88503/1n4001.pdf" (at 66.04 104.14 0) (effects (font (size 1.27 1.27)) (hide yes)))
  (property "Description" "400V 1A General Purpose Rectifier Diode, DO-41" (at 66.04 104.14 0) (effects (font (size 1.27 1.27)) (hide yes)))
  (property "Sim.Device" "D" (at 66.04 104.14 0) (effects (font (size 1.27 1.27)) (hide yes)))
  (property "Sim.Pins" "1=K 2=A" (at 66.04 104.14 0) (effects (font (size 1.27 1.27)) (hide yes)))
  (pin "2")
  (pin "1"))
 (symbol
  (lib_id "Device:R")
  (at 238.76 115.57 90)
  (unit 1)
  (exclude_from_sim no)
  (in_bom yes)
  (on_board yes)
  (dnp no)
  (property "Reference" "R2" (at 238.76 113.538 90) (effects (font (size 1.27 1.27))))
  (property "Value" "330" (at 238.76 115.57 90) (effects (font (size 1.27 1.27))))
  (property "Footprint" "" (at 238.76 117.348 90) (effects (font (size 1.27 1.27)) (hide yes)))
  (property "Datasheet" "~" (at 238.76 115.57 0) (effects (font (size 1.27 1.27)) (hide yes)))
  (property "Description" "Resistor" (at 238.76 115.57 0) (effects (font (size 1.27 1.27)) (hide yes)))
  (pin "2")
  (pin "1"))
 (symbol
  (lib_id "Diode:1N4004")
  (at 66.04 92.71 270)
  (mirror x)
  (unit 1)
  (exclude_from_sim no)
  (in_bom yes)
  (on_board yes)
  (dnp no)
  (property "Reference" "D3" (at 68.072 92.71 90) (effects (font (size 1.27 1.27)) (justify left)))
  (property "Value" "1N4004" (at 68.58 91.4401 90) (effects (font (size 1.27 1.27)) (justify left) (hide yes)))
  (property "Footprint" "Diode_THT:D_DO-41_SOD81_P10.16mm_Horizontal" (at 61.595 92.71 0) (effects (font (size 1.27 1.27)) (hide yes)))
  (property "Datasheet" "http://www.vishay.com/docs/88503/1n4001.pdf" (at 66.04 92.71 0) (effects (font (size 1.27 1.27)) (hide yes)))
  (property "Description" "400V 1A General Purpose Rectifier Diode, DO-41" (at 66.04 92.71 0) (effects (font (size 1.27 1.27)) (hide yes)))
  (property "Sim.Device" "D" (at 66.04 92.71 0) (effects (font (size 1.27 1.27)) (hide yes)))
  (property "Sim.Pins" "1=K 2=A" (at 66.04 92.71 0) (effects (font (size 1.27 1.27)) (hide yes)))
  (pin "2")
  (pin "1"))
 (symbol
  (lib_id "Device:R")
  (at 36.83 113.03 270)
  (mirror x)
  (unit 1)
  (exclude_from_sim no)
  (in_bom yes)
  (on_board yes)
  (dnp no)
  (property "Reference" "R5" (at 36.83 110.49 90) (effects (font (size 1.27 1.27))))
  (property "Value" "4k7" (at 36.83 113.03 90) (effects (font (size 1.27 1.27))))
  (property "Footprint" "" (at 36.83 114.808 90) (effects (font (size 1.27 1.27)) (hide yes)))
  (property "Datasheet" "~" (at 36.83 113.03 0) (effects (font (size 1.27 1.27)) (hide yes)))
  (property "Description" "Resistor" (at 36.83 113.03 0) (effects (font (size 1.27 1.27)) (hide yes)))
  (pin "2")
  (pin "1"))
 (symbol
  (lib_id "Isolator:Optocoupler_DC_PhotoNPN_AKEC")
  (at 217.17 118.11 0)
  (unit 1)
  (exclude_from_sim no)
  (in_bom yes)
  (on_board yes)
  (dnp no)
  (property "Reference" "U1" (at 217.17 113.284 0) (effects (font (size 1.27 1.27))))
  (property "Value" "Optocoupler_DC_PhotoNPN_AKEC" (at 217.17 111.76 0) (effects (font (size 1.27 1.27)) (hide yes)))
  (property "Footprint" "" (at 212.09 123.19 0) (effects (font (size 1.27 1.27)
    (italic yes)) (justify left) (hide yes)))
  (property "Datasheet" "~" (at 217.17 118.11 0) (effects (font (size 1.27 1.27)) (justify left) (hide yes)))
  (property "Description" "Generic DC optocoupler with NPN phototransistor output, pins order: anode/cathode/emitter/collector" (at 217.17 118.11 0) (effects (font (size 1.27 1.27)) (hide yes)))
  (pin "2")
  (pin "4")
  (pin "1")
  (pin "3"))
 (symbol
  (lib_id "power:AC")
  (at 274.32 129.54 0)
  (unit 1)
  (exclude_from_sim no)
  (in_bom no)
  (on_board yes)
  (dnp no)
  (property "Reference" "#PWR05" (at 274.32 132.08 0) (effects (font (size 1.27 1.27)) (hide yes)))
  (property "Value" "AC" (at 270.764 125.984 0) (effects (font (size 1.27 1.27))))
  (property "Footprint" "" (at 274.32 129.54 0) (effects (font (size 1.27 1.27)) (hide yes)))
  (property "Datasheet" "" (at 274.32 129.54 0) (effects (font (size 1.27 1.27)) (hide yes)))
  (property "Description" "Power symbol creates a global label with name \"AC\"" (at 274.32 129.54 0) (effects (font (size 1.27 1.27)) (hide yes)))
  (pin "1"))
 (symbol
  (lib_id "Triac_Thyristor:Generic_Triac_A1A2G")
  (at 250.19 127 0)
  (unit 1)
  (exclude_from_sim no)
  (in_bom yes)
  (on_board yes)
  (dnp no)
  (fields_autoplaced yes)
  (property "Reference" "D1" (at 254 126.3014 0) (effects (font (size 1.27 1.27)) (justify left)))
  (property "Value" "Generic_Triac_A1A2G" (at 254 128.8414 0) (effects (font (size 1.27 1.27)) (justify left) (hide yes)))
  (property "Footprint" "" (at 252.095 126.365 90) (effects (font (size 1.27 1.27)) (hide yes)))
  (property "Datasheet" "~" (at 250.19 127 90) (effects (font (size 1.27 1.27)) (hide yes)))
  (property "Description" "Triode for alternating current, anode1/anode2/gate" (at 250.19 127 0) (effects (font (size 1.27 1.27)) (hide yes)))
  (pin "1")
  (pin "3")
  (pin "2"))
 (symbol
  (lib_id "Device:R")
  (at 107.95 72.39 0)
  (mirror y)
  (unit 1)
  (exclude_from_sim no)
  (in_bom yes)
  (on_board yes)
  (dnp no)
  (property "Reference" "R3" (at 110.49 71.374 0) (effects (font (size 1.27 1.27))))
  (property "Value" "10k" (at 110.998 73.66 0) (effects (font (size 1.27 1.27))))
  (property "Footprint" "" (at 109.728 72.39 90) (effects (font (size 1.27 1.27)) (hide yes)))
  (property "Datasheet" "~" (at 107.95 72.39 0) (effects (font (size 1.27 1.27)) (hide yes)))
  (property "Description" "Resistor" (at 107.95 72.39 0) (effects (font (size 1.27 1.27)) (hide yes)))
  (pin "2")
  (pin "1"))
 (symbol
  (lib_id "PCM_Espressif:ESP32-S3-DevKitC")
  (at 146.05 92.71 0)
  (unit 1)
  (exclude_from_sim no)
  (in_bom yes)
  (on_board yes)
  (dnp no)
  (fields_autoplaced yes)
  (property "Reference" "U2" (at 148.1933 138.43 0) (effects (font (size 1.27 1.27)) (justify left)))
  (property "Value" "ESP32-S3-DevKitC" (at 148.1933 140.97 0) (effects (font (size 1.27 1.27)) (justify left)))
  (property "Footprint" "PCM_Espressif:ESP32-S3-DevKitC" (at 146.05 149.86 0) (effects (font (size 1.27 1.27)) (hide yes)))
  (property "Datasheet" "" (at 86.36 95.25 0) (effects (font (size 1.27 1.27)) (hide yes)))
  (property "Description" "ESP32-S3-DevKitC" (at 146.05 92.71 0) (effects (font (size 1.27 1.27)) (hide yes)))
  (pin "29")
  (pin "42")
  (pin "14")
  (pin "23")
  (pin "12")
  (pin "1")
  (pin "26")
  (pin "15")
  (pin "11")
  (pin "22")
  (pin "36")
  (pin "28")
  (pin "20")
  (pin "19")
  (pin "27")
  (pin "24")
  (pin "41")
  (pin "16")
  (pin "18")
  (pin "2")
  (pin "4")
  (pin "33")
  (pin "31")
  (pin "35")
  (pin "30")
  (pin "13")
  (pin "10")
  (pin "8")
  (pin "38")
  (pin "21")
  (pin "6")
  (pin "37")
  (pin "32")
  (pin "17")
  (pin "3")
  (pin "25")
  (pin "40")
  (pin "5")
  (pin "34")
  (pin "43")
  (pin "7")
  (pin "9")
  (pin "39")
  (pin "44"))
 (symbol
  (lib_id "Device:Lamp")
  (at 264.16 115.57 90)
  (unit 1)
  (exclude_from_sim no)
  (in_bom yes)
  (on_board yes)
  (dnp no)
  (fields_autoplaced yes)
  (property "Reference" "LA1" (at 264.16 107.95 90) (effects (font (size 1.27 1.27))))
  (property "Value" "Lamp" (at 264.16 110.49 90) (effects (font (size 1.27 1.27))))
  (property "Footprint" "" (at 261.62 115.57 90) (effects (font (size 1.27 1.27)) (hide yes)))
  (property "Datasheet" "~" (at 261.62 115.57 90) (effects (font (size 1.27 1.27)) (hide yes)))
  (property "Description" "Lamp" (at 264.16 115.57 0) (effects (font (size 1.27 1.27)) (hide yes)))
  (pin "1")
  (pin "2"))
 (symbol
  (lib_id "Diode:1N4004")
  (at 49.53 92.71 90)
  (mirror x)
  (unit 1)
  (exclude_from_sim no)
  (in_bom yes)
  (on_board yes)
  (dnp no)
  (property "Reference" "D4" (at 51.054 92.456 90) (effects (font (size 1.27 1.27)) (justify right)))
  (property "Value" "1N4004" (at 52.07 91.4401 90) (effects (font (size 1.27 1.27)) (justify right) (hide yes)))
  (property "Footprint" "Diode_THT:D_DO-41_SOD81_P10.16mm_Horizontal" (at 53.975 92.71 0) (effects (font (size 1.27 1.27)) (hide yes)))
  (property "Datasheet" "http://www.vishay.com/docs/88503/1n4001.pdf" (at 49.53 92.71 0) (effects (font (size 1.27 1.27)) (hide yes)))
  (property "Description" "400V 1A General Purpose Rectifier Diode, DO-41" (at 49.53 92.71 0) (effects (font (size 1.27 1.27)) (hide yes)))
  (property "Sim.Device" "D" (at 49.53 92.71 0) (effects (font (size 1.27 1.27)) (hide yes)))
  (property "Sim.Pins" "1=K 2=A" (at 49.53 92.71 0) (effects (font (size 1.27 1.27)) (hide yes)))
  (pin "2")
  (pin "1"))
 (symbol
  (lib_id "power:AC")
  (at 274.32 123.19 180)
  (unit 1)
  (exclude_from_sim no)
  (in_bom no)
  (on_board yes)
  (dnp no)
  (fields_autoplaced yes)
  (property "Reference" "#PWR04" (at 274.32 120.65 0) (effects (font (size 1.27 1.27)) (hide yes)))
  (property "Value" "AC" (at 274.32 130.81 0) (effects (font (size 1.27 1.27)) (hide yes)))
  (property "Footprint" "" (at 274.32 123.19 0) (effects (font (size 1.27 1.27)) (hide yes)))
  (property "Datasheet" "" (at 274.32 123.19 0) (effects (font (size 1.27 1.27)) (hide yes)))
  (property "Description" "Power symbol creates a global label with name \"AC\"" (at 274.32 123.19 0) (effects (font (size 1.27 1.27)) (hide yes)))
  (pin "1"))
 (sheet_instances
  (path ""
   (page "1")))
 (embedded_fonts no))
